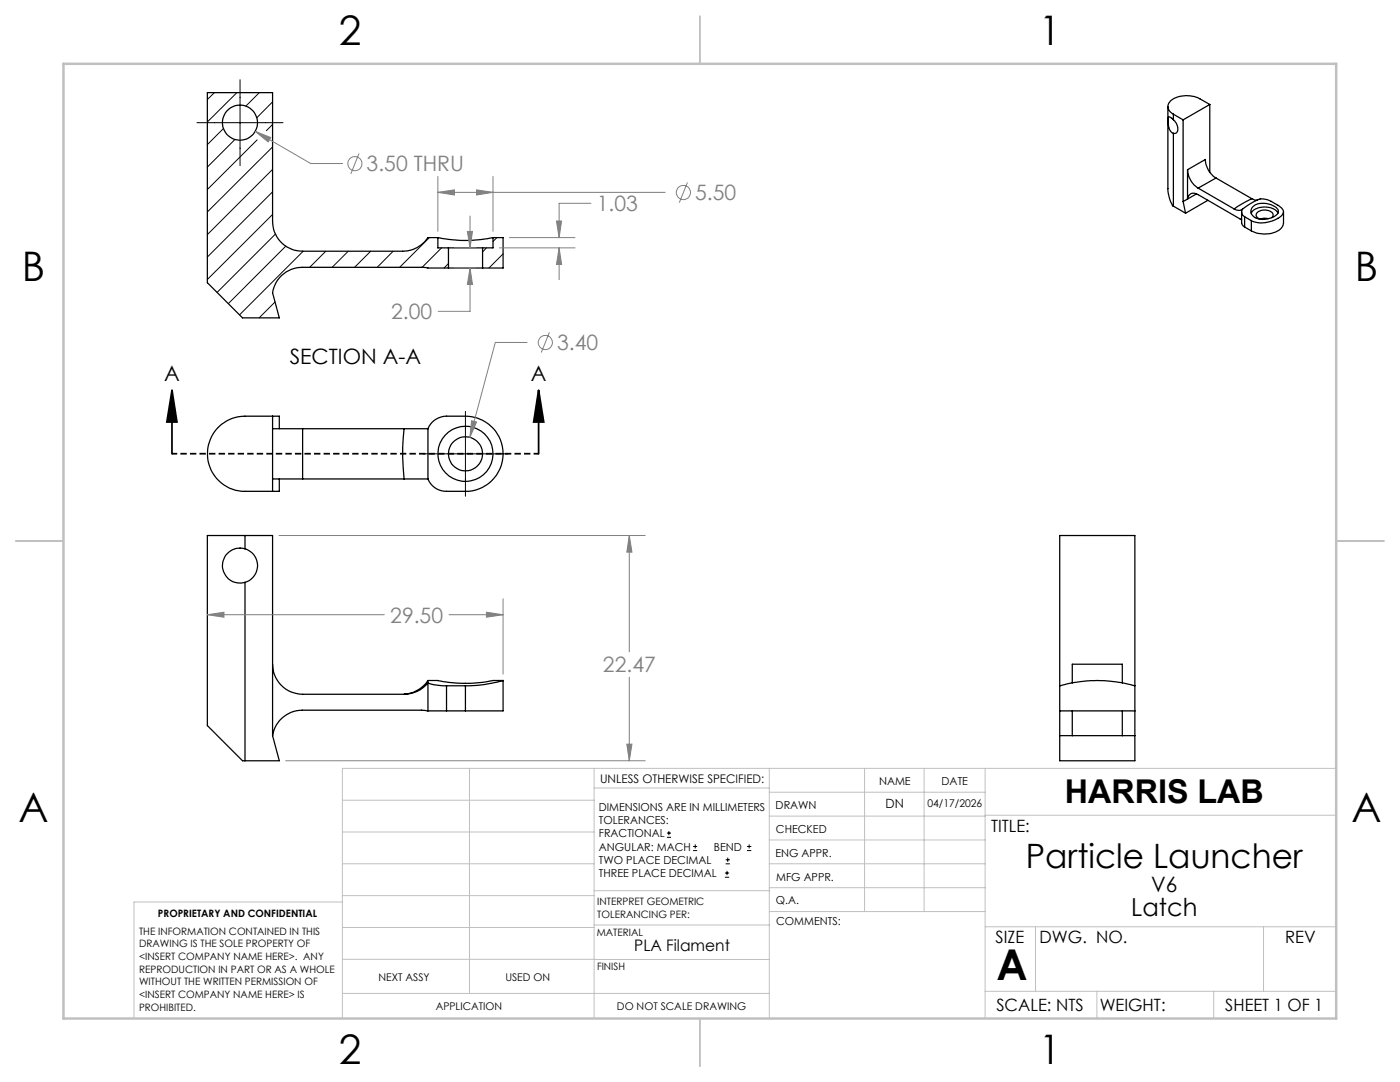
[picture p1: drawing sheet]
<svg xmlns="http://www.w3.org/2000/svg" width="279mm" height="216mm" viewBox="0 0 279 216" stroke-linecap="round" stroke-linejoin="round" font-family="sans-serif">
<g fill="none" stroke="#000" stroke-width=".25">
<path d="M233.1 21.3v16.3a5.3 5.3 0 0 0 1.1 3.5M234.2 23.9a1.93 1.93 0 0 1 .5 2.7h-.5M234.2 23.9l-.7-.5h-.3a3.5 3.5 0 0 0 .7 3.1l.3 .1M234.2 22.8v1.1M234.2 26.6v14.5M234.2 22.8l1.9 1.1M236.1 23.9v16.3M237 33.9a4.7 4.7 0 0 0 2.1 3.6M237 39.7a1.26 1.26 0 0 1 .8-1.1 1.26 1.26 0 0 1 1.3 .2l8.7 5.1M237 33.9l3.6-2.1a4.6 4.6 0 0 0 2.1 3.7M237 33.9v5.8M237 39.7l-.9 .5"/>
<path d="M238.8 38.7l-1.8 1M239.1 37.5l7.2 4.2M241.1 40l-4.5 2.5M241.4 20.8l-1.9-1.1a5.5 5.5 0 0 0-6 .5 1.58 1.58 0 0 0 .7 2.6M241.4 20.8l-5.3 3.1M241.4 20.8v13.5M242.7 35.5l-3.6 2M242.7 35.5l7.1 4.2M249.8 39.7l-3.5 2M249.8 39.7l1.1 .2M87.4 47.4a27.1 27.1 0 0 0 11 0M87.4 47.4h-2a6.1 6.1 0 0 1-5 2.7h-20a5.9 5.9 0 0 1-6-6v-25.6h-13v37.9l7 7h7.3l-1.3-5a5.9 5.9 0 0 1 5.9-5.1h24.3l.8 .2h4.1"/>
<path d="M87.4 47.4v2.1h2.1M89.5 49.5h6.8M89.5 53.5h6.8M89.5 49.5v4M96.3 49.5v4M98.4 47.4h2v6.1h-4.1M98.4 47.4v2.1h-2.1M234.2 41.1l2.4 1.4M236.1 40.2l.5 2.3M246.3 41.7a1.43 1.43 0 0 0 1.7 0M247.8 42.3v2.2l.1 .3 .5 .5M248 41.7l2.1-1.4a3.3 3.3 0 0 1 3.6-.1l1.6 .9a1.18 1.18 0 0 1 .4 2 6.1 6.1 0 0 1-6 .9"/>
<path d="M248 41.7a1.03 1.03 0 0 0 .4 1.6M248.4 43.3l1.3 .7M248.4 43.3v2M248.4 45.3l1.3 .8M249.7 44v2.1M250 41.3a3.7 3.7 0 0 1 4.3-.1 1.05 1.05 0 0 1 .8 1 1.05 1.05 0 0 1-.8 1 3.6 3.6 0 0 1-4.3-.2 1.19 1.19 0 0 1 0-1.7zM253.1 43.6l-.8-.1-.8 .2M253.8 43.4a.77 .77 0 0 0 .2-.8 .77 .77 0 0 0-.7-.5 1.97 1.97 0 0 0-2.6 .8 .95 .95 0 0 0 .8 .8M255.1 42.5a3.7 3.7 0 0 0-4.8-.6l-.6 .6M256.2 42.3v2.2a2.58 2.58 0 0 1-2.3 2l-1.6 .2-.6-.1-.9-.1-1.1-.4M54.4 85.5h6M54.4 95.6h6"/>
<path d="M54.4 83v15M55.7 85.5v-2.5h-6.8a7.5 7.5 0 0 0-7.5 7.5 7.5 7.5 0 0 0 7.5 7.5h6.8v-2.4M60.4 85.5v10.1M60.4 95.6h20.2M60.4 85.5h20.2M80.6 85.5a41.8 41.8 0 0 0 0 10.1M80.6 95.6h4.8M80.6 85.5h4.8M85.4 85.5v10.1M85.4 85.5a4 4 0 0 1 3.7-2.5h3.8a7.5 7.5 0 0 1 7.5 7.5 7.5 7.5 0 0 1-7.5 7.5h-3.8a3.9 3.9 0 0 1-3.7-2.4M48.9 106.9h-7.5v37.9l7 7h.5M48.9 109.5a3.5 3.5 0 0 0-4.5 3.4 3.5 3.5 0 0 0 4.5 3.3"/>
<path d="M48.9 109.5a3.5 3.5 0 0 1 2.5 3.4 3.5 3.5 0 0 1-2.5 3.3M48.9 106.9v2.6M48.9 116.2v35.6M48.9 106.9h5.5v39.9M211.5 106.9h15v44.9h-15zM54.4 132.5a6 6 0 0 0 6 6h20.2a6.2 6.2 0 0 0 4.8-2.2M80.7 138.5h.1M85.4 135.8a6.1 6.1 0 0 1-4.6 2.7M85.4 135.8v.5M85.4 136.3l1.2 .3 2.5 .2M85.4 135.8h2a26.9 26.9 0 0 0 11 0h2M85.4 136.3v5.6"/>
<path d="M89.1 136.8h3.8M89.1 136.8v5.1M92.9 136.8a27.5 27.5 0 0 0 7.5-1v6.1h-7.5M92.9 136.8v5.1M211.5 136.8l.8-.2a27.4 27.4 0 0 1 14.2 .2M214 136.3v-3.8h10v3.8M54.4 146.8l1.3 5h-6.8M85.4 141.9h3.7M85.4 141.9l-1.1-.2h-24a6 6 0 0 0-5.9 5.1M89.1 141.9h3.8M211.5 141.9h15M211.5 146.8h15"/>
<path d="M214 141.9v4.9M224 141.9v4.9"/>
<circle cx="47.9" cy="24.5" r="3.5"/>
<circle cx="92.9" cy="90.6" r="5.5"/>
<circle cx="92.9" cy="90.6" r="3.4"/>
</g>
<g fill="none" stroke="#000" stroke-width=".2">
<path d="M42.8 18.5l-1.4 1.4M47.3 18.5l-5.9 5.8M47.9 15.9v17.2M51.8 18.5l-2.7 2.7M39.3 24.5h17.2M44.6 25.6l-3.2 3.3M46.9 27.8l-5.5 5.5M51.3 27.9l-9.9 9.9M54.4 20.3l-3.1 3.2M54.4 24.8l-1.2 1.3M54.4 29.3l-13 13M54.4 33.8l-13 13"/>
<path d="M54.4 38.3l-13 13M54.4 42.8l-13 13M55 46.7l-11.7 11.6M57 49.1l-11.4 11.5M60.5 50.1l-12.7 12.7M65 50.1l-3.2 3.2M69.5 50.1l-3.2 3.2M74 50.1l-3.2 3.2M78.5 50.1l-3.2 3.2M85.7 47.4l-5.9 5.9M88.1 49.5l-3.9 3.8M89.5 52.6l-.9 .9"/>
<path d="M97.1 49.5l-.8 .8M99.2 47.4l-.8 .8M100.4 50.7l-2.8 2.8M54.9 60.3l-3.2 3.1M84.4 90.6h17M92.9 82.1v16.9M133.1 167.1h.8M133.1 166.2h.8M133.5 165.8v.9M138.3 169.7h.8M138.3 168.9h.8M138.7 168.5v.8"/>
<path d="M144.7 175h.8M144.7 174.2h.8M144.8 172.4h.9M144.8 171.6h.9M145.1 173.8v.8M145.2 171.1v.9M149.1 169.7h.8M149.1 168.9h.8M149.5 168.5v.8"/>
</g>
<g fill="none" stroke="#808080" stroke-width=".2">
<path d="M50.9 26.2l3.1 1.2-.5 .9zM50.9 26.2l11.1 6.4h6.4M71.6 30.6l-1.6 4.1M87.4 38.4l3.3-.5v1zM87.4 35.2v10.9M87.4 38.4h45.4M95.1 37.9l3.3 .5-3.3 .5zM98.4 35.2v10.9M137.2 36.4l-1.6 4M90.6 49.5h4.4M90.6 53.5h4.4M93.3 46.2h1l-.5 3.3z"/>
<path d="M93.8 53.5l.5 3.3h-1zM93.8 53.5v8.6h-6.3M93.8 43.1v6.4M99.7 49.5h15.1M101.7 47.4h13.1M111.1 44.1h1l-.5 3.3zM111.6 49.5l.5 3.3h-1zM111.6 49.5v6.3M117.9 40.6h-6.3v6.8M105.2 68.3h-6.4l-5 19M109.6 66.3l-1.6 4M94.1 84l1 .2-1.3 3.1z"/>
<path d="M55.7 106.9h73.1M100.4 119.5v15M125.6 106.9l.5 3.3h-1zM125.6 106.9v23.2M41.4 122.7l3.3-.5v1zM41.4 122.7h35.3M89.6 122.7h10.8M97.1 122.2l3.3 .5-3.3 .5zM125.6 135.1v16.7M57 151.8h71.8M125.1 148.5h1l-.5 3.3z"/>
<circle cx="70.8" cy="32.7" r="1.42"/>
<circle cx="136.4" cy="38.4" r="1.42"/>
<circle cx="108.8" cy="68.3" r="1.41"/>
</g>
<path d="M34.3 77.9l1 6.3h-2zM34.3 77.9v12.7M107.5 77.9l1 6.3h-2zM107.5 77.9v12.7" fill="none" stroke="#000" stroke-width=".35"/>
<path d="M107.5 90.5h-73.2" fill="none" stroke="#000" stroke-width=".35" stroke-dasharray="1.3 .6" stroke-dashoffset=".2" stroke-linecap="butt"/>
<g fill="none" stroke="#c0c0c0" stroke-width=".2">
<path d="M68.3 159.7h50.3M93.7 153.3v44.9M118.6 153.3v49.9M118.6 157.2h34.9M153.5 153.3v49.9M153.5 158.1h43.1M172.5 153.3v28.6M184.4 153.3v28.6M196.6 153.3v49.9M266.7 153.3h-198.4v49.9M68.3 178.7h50.3M68.3 172.4h50.3"/>
<path d="M68.3 166h50.3M68.3 180h-41.6v23.2M118.6 177.7h35M153.5 167.6h43.1M153.5 162.8h43.1M153.5 172.4h43.1M153.5 177.1h43.1M196.6 162.7h70.1M68.3 198.2h85.2M68.3 191.4l85.2 .1M68.3 185.1h50.3M118.6 184.6h35"/>
<path d="M153.6 181.9h43M196.6 197.8h70.1M196.6 184.9h70.1M206.7 184.9v12.9M218.9 197.8v5.4M242.2 197.8v5.4M252.2 184.9v12.9"/>
</g>
<path d="M139.7 3.2v9.5M3.1 107.9h9.6M266.7 107.9h9.5M139.7 203.2v9.6" fill="none" stroke="#c0c0c0" stroke-width=".25"/>
<path d="M12.7 12.7h254v190.5h-254z" fill="none" stroke="#c0c0c0" stroke-width=".5"/>
<path d="M107.5 77.9l1 6.3h-2zM34.3 77.9l1 6.3h-2z" fill="#000"/>
<path d="M41.4 122.7l3.3-.5v1zM97.1 122.2l3.3 .5-3.3 .5zM125.1 148.5h1l-.5 3.3zM125.6 106.9l.5 3.3h-1zM94.1 84l-.3 3.3 1.3-3.1zM50.9 26.2l2.6 2.1 .5-.9zM111.1 44.1h1l-.5 3.3zM111.6 49.5l.5 3.3h-1zM93.3 46.2h1l-.5 3.3zM93.8 53.5l.5 3.3h-1zM95.1 37.9l3.3 .5-3.3 .5zM87.4 38.4l3.3-.5v1z" fill="#808080"/>
<text font-size="8.5" x="198.9" y="195.5">A</text>
<g font-size="8.1">
<text x="67.6" y="8.9">2</text>
<text x="207.3" y="8.9">1</text>
<text x="4.4" y="56.2">B</text>
<text x="270.4" y="56.2">B</text>
<text x="3.7" y="164.1">A</text>
<text x="269.7" y="164.1">A</text>
<text x="67.6" y="212.4">2</text>
<text x="207.3" y="212.4">1</text>
</g>
<text font-size="6.7" x="204.7" y="173.1">Particle Launcher</text>
<text font-size="6.5" x="212.5" y="160.2">HARRIS LAB</text>
<text font-size="4.9" x="225.8" y="182.7">Latch</text>
<g font-size="4.2" fill="#808080">
<text x="73.2" y="34.2">3.50 THRU</text>
<text x="138.7" y="39.9">5.50</text>
<text x="119.1" y="42.2">1.03</text>
<text x="78.1" y="63.7">2.00</text>
<text x="111.2" y="69.9">3.40</text>
<text x="77.9" y="124.2">29.50</text>
<text x="120.3" y="134.2">22.47</text>
</g>
<g font-size="4.2">
<text x="32.7" y="76.1">A</text>
<text x="57.8" y="72.7">SECTION A-A</text>
<text x="105.9" y="76.1">A</text>
<text x="229.8" y="177.9">V6</text>
</g>
<g font-size="3.4">
<text x="197.8" y="166">TITLE:</text>
<text x="198.7" y="188.1">SIZE</text>
<text x="207.5" y="188.1">DWG. NO.</text>
<text x="256.5" y="188.2">REV</text>
<text x="198.8" y="201.7">SCALE: NTS</text>
<text x="219.5" y="201.8">WEIGHT:</text>
<text x="244.5" y="201.7">SHEET 1 OF 1</text>
</g>
<text font-size="3.2" x="126.6" y="189.8">PLA Filament</text>
<text font-size="2.5" x="176.7" y="161.3">DN</text>
<text font-size="2.4" x="119.8" y="156.2">UNLESS OTHERWISE SPECIFIED:</text>
<g font-size="2.2">
<text x="119.5" y="161.8">DIMENSIONS ARE IN MILLIMETERS</text>
<text x="154.8" y="161.4">DRAWN</text>
<text x="175.4" y="156.6">NAME</text>
<text x="187.9" y="156.7">DATE</text>
<text x="119.5" y="164.4">TOLERANCES:</text>
<text x="119.5" y="167.1">FRACTIONAL</text>
<text x="154.9" y="166.3">CHECKED</text>
<text x="119.5" y="169.7">ANGULAR: MACH</text>
<text x="119.5" y="172.4">TWO PLACE DECIMAL</text>
<text x="142.5" y="169.7">BEND</text>
<text x="154.8" y="170.9">ENG APPR.</text>
<text x="119.5" y="175">THREE PLACE DECIMAL</text>
<text x="154.9" y="175.7">MFG APPR.</text>
<text x="154.9" y="180.4">Q.A.</text>
<text x="154.9" y="184.6">COMMENTS:</text>
</g>
<g font-size="2.1">
<text x="185.1" y="161.1">04/17/2026</text>
<text x="75.5" y="195.7">NEXT ASSY</text>
<text x="100.9" y="195.7">USED ON</text>
<text x="86.9" y="201.5">APPLICATION</text>
<text x="123.1" y="201.6">DO NOT SCALE DRAWING</text>
</g>
<g font-size="2">
<text x="31.5" y="182.9">PROPRIETARY AND CONFIDENTIAL</text>
<text x="119.2" y="180.6">INTERPRET GEOMETRIC</text>
<text x="119.2" y="183.1">TOLERANCING PER:</text>
<text x="27.8" y="186.5">THE INFORMATION CONTAINED IN THIS</text>
<text x="27.8" y="189">DRAWING IS THE SOLE PROPERTY OF</text>
<text x="27.8" y="191.6">&lt;INSERT COMPANY NAME HERE&gt;. ANY</text>
<text x="119.1" y="186.7">MATERIAL</text>
<text x="27.8" y="194.1">REPRODUCTION IN PART OR AS A WHOLE</text>
<text x="27.8" y="196.6">WITHOUT THE WRITTEN PERMISSION OF</text>
<text x="119.1" y="193.5">FINISH</text>
<text x="27.8" y="199.1">&lt;INSERT COMPANY NAME HERE&gt; IS</text>
<text x="27.8" y="201.7">PROHIBITED.</text>
</g>
</svg>
